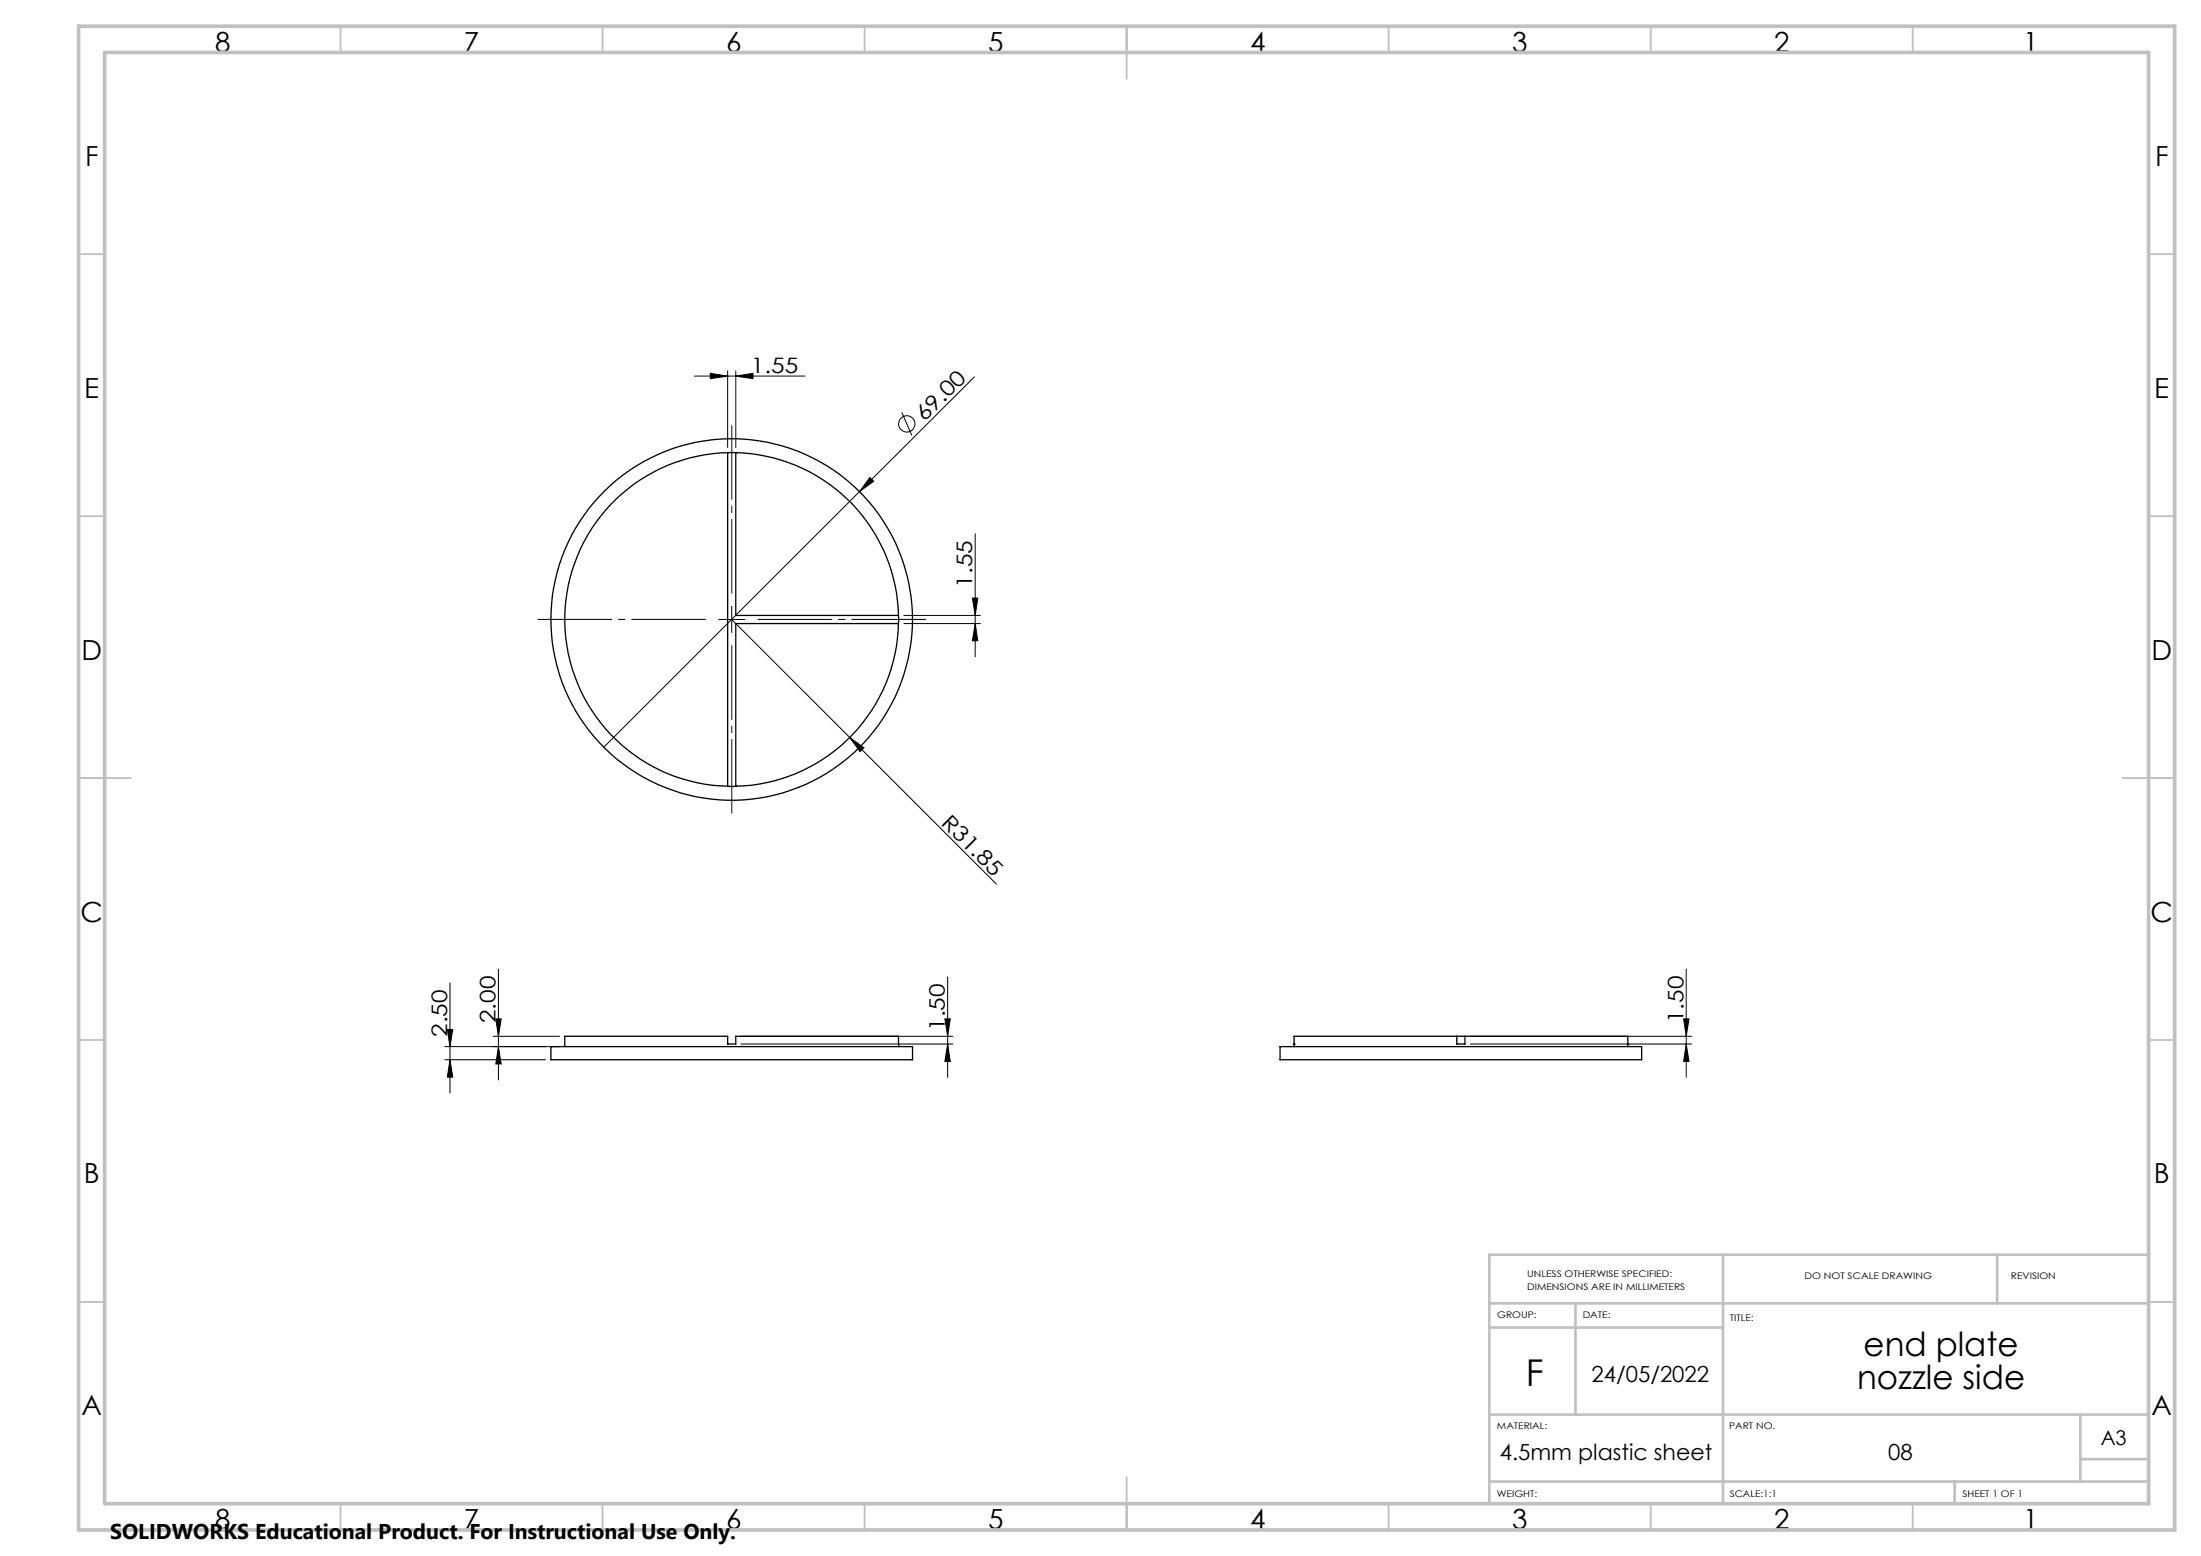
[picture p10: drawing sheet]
<svg xmlns="http://www.w3.org/2000/svg" width="420mm" height="297mm" viewBox="0 0 420 297" stroke-linecap="round" stroke-linejoin="round" font-family="sans-serif">
<g fill="none" stroke="#000" stroke-width=".19">
<path d="M132.5 71.8h21.1M135.5 71.3l3.4 .5-3.4 .5zM138.9 70.8v14.6M140.4 71.8l3.3-.5v1zM140.4 70.8v14.6M172.1 78.7l1.9 4.4M185.9 71.9l-70.7 70.7M166 91.2l.7 .7-2.7 1.9zM137.1 118.2h5M139.6 115.7v5.1M139.6 118.2l22.5 22.6M172.5 117.5h14.6"/>
<path d="M172.5 119h14.6M185.6 114.2h1l-.5 3.3zM186.1 101.9v23.5M186.1 119l.5 3.3h-1zM162.1 140.8l2.8 1.9-.8 .8zM162.1 140.8l28 28M84.9 199.8h21.9M85.4 196.5h1l-.5 3.3zM85.9 187.6v21M94.1 197.8h12.7M94.6 194.5h1l-.5 3.3zM95.1 199.8l.5 3.3h-1z"/>
<path d="M95.1 185v21.1M141.4 197.8h40.4M141.4 199.3h40.4M180.3 194.5h1l-.5 3.3zM180.8 199.3l.5 3.3h-1zM180.8 186.5v19.1M280.6 197.8h42.2M280.6 199.3h42.2M321.3 194.5h1l-.5 3.3zM321.8 199.3l.5 3.3h-1zM321.8 185v20.6M84.9 202.3h19.2"/>
<path d="M85.9 202.3l.5 3.3h-1z"/>
<circle cx="173" cy="80.9" r="1.56"/>
</g>
<path d="M134.6 118.2h-32M139.6 113.2v-32M144.6 118.2h32M139.6 123.2v32" fill="none" stroke="#000" stroke-width=".19" stroke-dasharray="15.2 1.3 1.3 1.3" stroke-dashoffset="1.1"/>
<g fill="none" stroke="#c0c0c0" stroke-width=".35">
<path d="M65 5v5M115 5v5M165 5v5M215 5v10M265 5v5M315 5v5M365 5v5M15 48.5h5M410 48.5h5M15 98.5h5M410 98.5h5M15 148.5h10"/>
<path d="M405 148.5h10M15 198.5h5M410 198.5h5M15 248.5h5M410 248.5h5M65 287v5M115 287v5M165 287v5M215 282v10M265 287v5M315 287v5M365 287v5"/>
</g>
<path d="M328.8 239.5v47.5M381.1 239.5v9.3M410 239.5h-125.8v47.5M284.2 248.8h125.8M284.2 253.4h44.6M300.6 248.8v21.2M284.6 270h125.4M397 270v12.8M397 278.5h13M284.2 282.8h125.8M373 282.8v4.2" fill="none" stroke="#c0c0c0" stroke-width=".5"/>
<path d="M15 5h400v287h-400zM20 10h390v277h-390z" fill="none" stroke="#c0c0c0" stroke-width=".7"/>
<g fill="#000">
<path d="M166 91.2l.7 .7-2.7 1.9zM162.1 140.8l2.8 1.9-.8 .8z"/>
<path d="M140.4 71.8l3.3-.5v1zM135.5 71.3l3.4 .5-3.4 .5z"/>
<path d="M185.6 114.2h1l-.5 3.3zM186.1 119l.5 3.3h-1z"/>
<path d="M85.4 196.5h1l-.5 3.3zM85.9 202.3l.5 3.3h-1zM94.6 194.5h1l-.5 3.3zM95.1 199.8l.5 3.3h-1zM180.3 194.5h1l-.5 3.3zM180.8 199.3l.5 3.3h-1zM321.3 194.5h1l-.5 3.3zM321.8 199.3l.5 3.3h-1z"/>
</g>
<g fill="none" stroke="#000" stroke-width=".25">
<path d="M138.9 86.4a31.8 31.8 0 0 0-31.1 31.8 31.8 31.8 0 0 0 31.1 31.9M138.9 86.4h1.5M138.9 86.4v63.7M140.4 86.4a31.9 31.9 0 0 1 31.1 31.1M140.4 86.4v31.1h31.1M171.5 119a31.8 31.8 0 0 1-31.1 31.1M171.5 117.5v1.5M171.5 119h-31.1v31.1M138.9 150.1h1.5M105.1 199.8h69v2.5h-69zM107.8 199.8v-2h31.1v1.5h1.5v-1.5h31.1v2M244.3 199.8h69v2.5h-69z"/>
<path d="M246.9 199.3h.1M278 197.8h-31.1v2M278 197.8v1.5h1.5v-1.5M278 197.8h1.5M279.5 197.8h31.1v2M310.6 199.3h.1"/>
<circle cx="139.6" cy="118.2" r="34.5"/>
</g>
<text font-size="7.1" x="291.2" y="264.6">F</text>
<g font-size="6.3">
<text x="355.6" y="258.7">end plate</text>
<text x="354.4" y="265.1">nozzle side</text>
</g>
<g font-size="5.3">
<text x="41" y="9.9">8</text>
<text x="88.5" y="9.9">7</text>
<text x="138.5" y="9.9">6</text>
<text x="188.5" y="9.9">5</text>
<text x="238.5" y="9.9">4</text>
<text x="288.5" y="9.9">3</text>
<text x="338.5" y="9.9">2</text>
<text x="386" y="9.9">1</text>
<text x="16.2" y="31.7">F</text>
<text x="411.2" y="31.7">F</text>
<text x="16.1" y="75.9">E</text>
<text x="411.1" y="75.9">E</text>
<text x="15.5" y="125.9">D</text>
<text x="410.5" y="125.9">D</text>
<text x="15.4" y="175.9">C</text>
<text x="410.4" y="175.9">C</text>
<text x="16" y="225.9">B</text>
<text x="411" y="225.9">B</text>
<text x="15.5" y="270.2">A</text>
<text x="410.5" y="270.2">A</text>
<text x="41" y="291.9">8</text>
<text x="88.5" y="291.9">7</text>
<text x="138.5" y="291.9">6</text>
<text x="188.5" y="291.9">5</text>
<text x="238.5" y="291.9">4</text>
<text x="288.5" y="291.9">3</text>
<text x="338.5" y="291.9">2</text>
<text x="386" y="291.9">1</text>
</g>
<g font-size="4.2">
<text x="303.7" y="263.7">24/05/2022</text>
<text x="286.2" y="278.6">4.5mm plastic sheet</text>
<text x="360.3" y="278.6">08</text>
</g>
<g font-size="4.1">
<text x="143.3" y="71.2">1.55</text>
<text x="176.4" y="80.6" transform="rotate(-45 176.4 80.6)">69.00</text>
<text x="185.5" y="112.2" transform="rotate(-90 185.5 112.2)">1.55</text>
<text x="179.4" y="157.2" transform="rotate(45 179.4 157.2)">R31.85</text>
<text x="85.3" y="197.9" transform="rotate(-90 85.3 197.9)">2.50</text>
<text x="94.6" y="195.3" transform="rotate(-90 94.6 195.3)">2.00</text>
<text x="180.3" y="196.8" transform="rotate(-90 180.3 196.8)">1.50</text>
<text x="321.2" y="195.3" transform="rotate(-90 321.2 195.3)">1.50</text>
<text x="21" y="293.7">SOLIDWORKS Educational Product. For Instructional Use Only.</text>
</g>
<text font-size="3.9" x="400.9" y="275.8">A3</text>
<g font-size="1.7">
<text x="291.4" y="243.7">UNLESS OTHERWISE SPECIFIED:</text>
<text x="344.3" y="244.1">DO NOT SCALE DRAWING</text>
<text x="383.7" y="244.1">REVISION</text>
<text x="285.7" y="251.5">GROUP:</text>
<text x="291.4" y="246.2">DIMENSIONS ARE IN MILLIMETERS</text>
<text x="302" y="251.5">DATE:</text>
<text x="330.1" y="252.1">TITLE:</text>
<text x="285.6" y="272.7">MATERIAL:</text>
<text x="330" y="272.7">PART NO.</text>
<text x="285.6" y="285.7">WEIGHT:</text>
<text x="330.1" y="285.8">SCALE:1:1</text>
<text x="374.5" y="285.8">SHEET 1 OF 1</text>
</g>
</svg>
